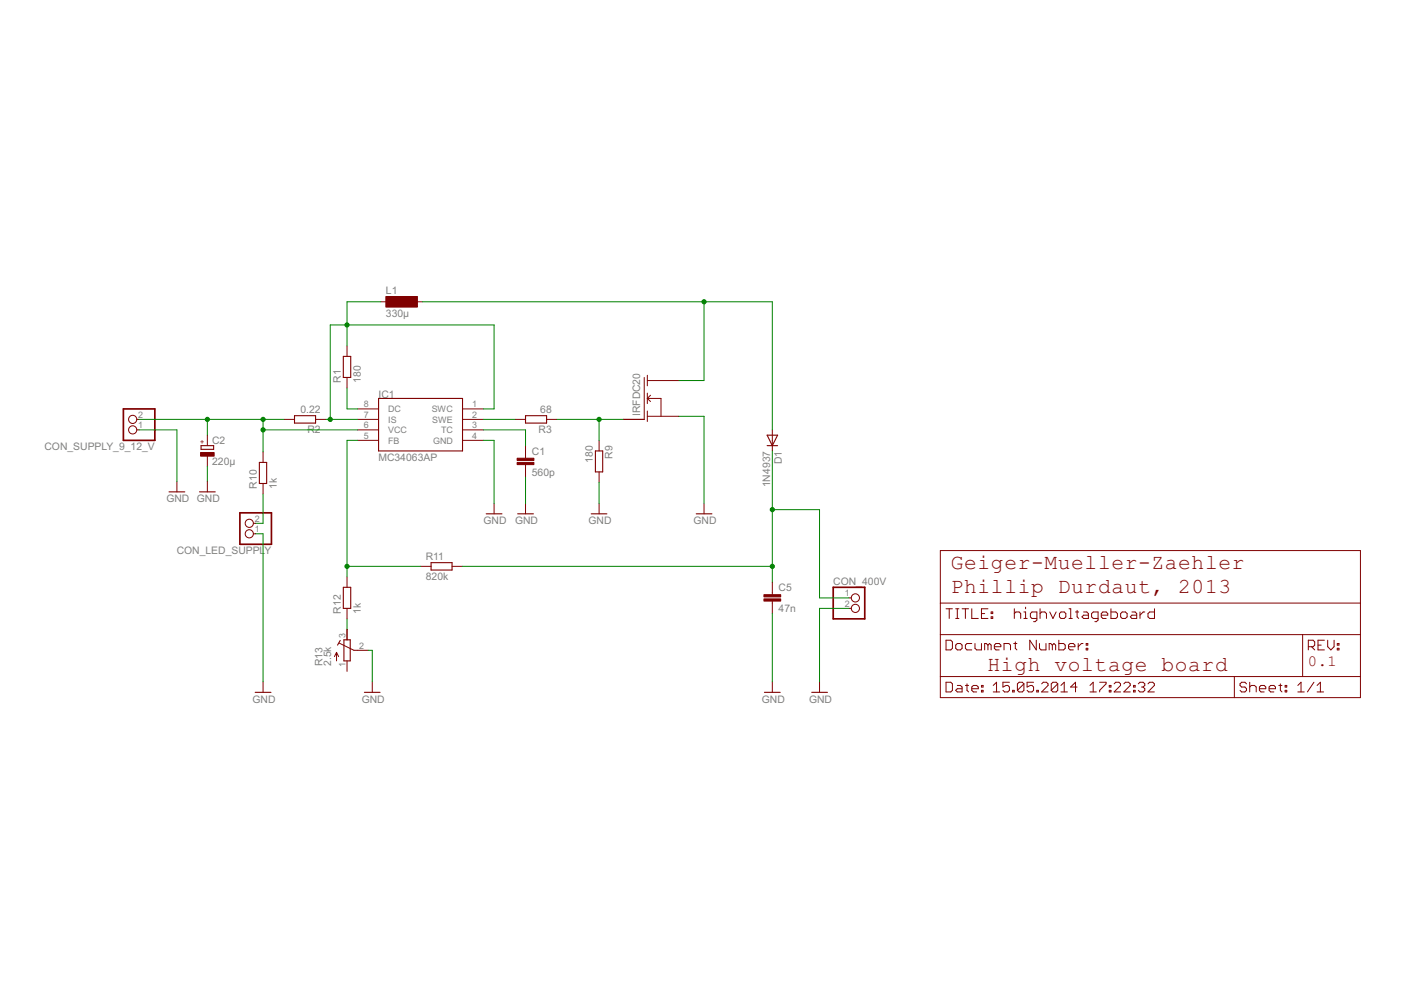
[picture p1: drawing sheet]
<svg xmlns="http://www.w3.org/2000/svg" width="297mm" height="210mm" viewBox="0 0 297 210" stroke-linecap="round" stroke-linejoin="round" font-family="sans-serif">
<path d="M26.2 86.7h6.6v6.7h-6.6zM50.9 108.7h6.7v6.7h-6.7zM176.7 124.5h6.6v6.7h-6.6z" fill="none" stroke="#800000" stroke-width=".36"/>
<g fill="none" stroke="#800000" stroke-width=".21">
<path d="M73.6 73.3v2.3M80.7 64h2.2M87.4 64h2.2M137.2 79.6v2.2M29 91.1h.5M29 88.9h.5M44 92.3v2.2M44 96.7v2.2M55.8 95.8v2.2M60.2 88.9h2.2M66.9 88.9h2.2M73.6 80v2.3"/>
<path d="M75.8 91.1h4.5M75.8 88.9h4.5M75.8 86.7h4.5M75.8 93.4h4.5M98.1 91.1h4.4M98.1 88.9h4.4M98.1 86.7h4.4M98.1 93.4h4.4M109.2 88.9h2.2M111.4 94.5v2.7M111.4 98.5v2.7M115.9 88.9h2.2"/>
<path d="M127 93.4v2.2M136.6 80v8.9h-4.5M137.2 83.4v2.2M137.2 87.1v2.3M137.2 84.5h2.9v3.8M137.2 84.5l.7 .6M137.2 80.7h6.7M137.2 88.3h6.7M137.9 83.8l-.7 .7M163.7 91.1v4.5M37.5 102v2.3M44 102v2.3"/>
<path d="M53.7 113.2h.5M53.7 111h.5M55.8 102.5v2.2M104.8 106.7v2.2M111.4 106.7v2.2M127 100.1v2.2M127 106.7v2.2M149.3 106.7v2.2M199.4 116.7h89v31.2h-89zM71.4 138.3v1.8M71.4 138.3l-.5 .9M71.4 138.3l.4 .9"/>
<path d="M71.9 136.4l3.1 1.5h3M73.6 122.3v2.2M73.6 129v2.2M73.6 133.4v2.3M89.2 120.1h2.2M95.8 120.1h2.3M163.7 123.4v2.7M163.7 127.4v2.7M180 126.8h.5M180 129h.5M199.4 134.6h89M199.4 127.9h89"/>
<path d="M200.6 135.7h1l.3 .4v1.4l-.3 .3h-1zM200.6 129.1h1.3M201.3 129.1v2M202.6 136.8l.4-.4h.6l.4 .4v.7l-.4 .3h-.6l-.4-.3zM202.6 129.1h.7M202.6 131.1h.7M203 129.1v2M204 129.1h1.4M204.7 129.1v2M206 129.1v2h1.4M206 136.4h-1l-.3 .4v.7l.3 .3h1M206.7 136.4v1.1l.4 .3h1v-1.4"/>
<path d="M208.1 130.1h.7M209.5 129.1h-1.4v2h1.4M209.5 136.8l-.4-.4h-.3v1.4M209.5 136.8l.3-.4 .3 .4v1M209.5 136.8v1M210.1 130.8h.4v.3h-.4zM210.1 129.8h.4v.3h-.4zM210.8 137.1h1.4v-.3l-.3-.4h-.7l-.4 .4v.7l.4 .3h.7M212.9 137.8v-1.4h1l.3 .4v1M214.9 136.4h.7M215.1 129.1v2M215.1 130.1l.3-.3h.7l.3 .3v1"/>
<path d="M215.3 136.1v1.4l.3 .3M217.1 131.1h.7M217.1 129.8h.3v1.3M217.4 128.7v.4M219.7 135.7v2.1l-1.4-2.1v2.1M219.8 131.1h-1l-.3-.3v-.7l.3-.3h1v1.7l-.3 .3h-.4M220.4 136.4v1.1l.3 .3h1.1v-1.4M220.5 130.1l.4-.3h.6l.4 .3v1M220.5 129.1v2M222.6 129.8l.6 1.3 .7-1.3M223.1 136.8l-.3-.4h-.4v1.4M223.1 136.8v1"/>
<path d="M223.1 136.8l.4-.4 .3 .4v1M224.5 135.7v2.1h1l.3-.3v-.7l-.3-.4h-1M224.6 130.1l.4-.3h.6l.4 .3v.7l-.4 .3h-.6l-.4-.3zM226.5 137.1h1.4v-.3l-.3-.4h-.7l-.4 .4v.7l.4 .3h.7M226.7 129.1h.3v2M226.7 131.1h.7M228 129.8h.7M228.4 129.4v1.4l.3 .3M228.6 136.4v1.4M229.6 136.4h-.3l-.7 .7M229.7 129.8h.7l.4 .3v1h-1.1l-.3-.3 .3-.4h1.1M230.3 137.5h.3v.3h-.3z"/>
<path d="M230.3 136.4h.3v.4h-.3zM232.8 131.1h-1l-.4-.3v-.7l.4-.3h1v1.7l-.3 .3h-.4M233.5 130.4h1.4v-.3l-.4-.3h-.7l-.3 .3v.7l.3 .3h.7M235.5 129.1v2h1.1l.3-.3v-.7l-.3-.3h-1.1M237.6 130.1l.3-.3h.7l.4 .3v.7l-.4 .3h-.7l-.3-.3zM240 129.8h.7l.3 .3v1h-1l-.4-.3 .4-.4h1M241.7 129.8v1.3M242.7 129.8h-.3l-.7 .6M244.8 129.1v2h-1l-.4-.3v-.7l.4-.3h1M276.2 134.6v8.8M277.4 137.1h1l.3-.3v-.7l-.3-.4h-1v2.1M278.1 137.1l.6 .7"/>
<path d="M279.4 136.8h.7M280.8 135.7h-1.4v2.1h1.4M281.5 135.7v1.4l.7 .7 .7-.7v-1.4M283.5 137.5h.4v.3h-.4zM283.5 136.4h.4v.4h-.4zM55.8 144.6v2.2M73.6 140.1v2.2M78.9 144.6v2.2M163.7 144.6v2.2M173.8 144.6v2.2M199.4 143.4h89M200.6 144.7h1l.3 .3v1.4l-.3 .3h-1z"/>
<path d="M203 145.3h.6l.4 .4v1h-1l-.4-.3 .4-.4h1M204.7 145.3h.7M205 145v1.4l.4 .3M206 146h1.4v-.3l-.3-.4h-.7l-.4 .4v.7l.4 .3h.7M208.1 146.4h.3v.3h-.3zM208.1 145.3h.3v.4h-.3zM210.6 146.7h1.4M210.6 145.3l.7-.6v2M214 144.7h-1.4v1l.7-.4h.4l.3 .4v.7l-.3 .3h-.7l-.4-.3M214.7 146.4h.3v.3h-.3zM217.1 145v1.4l-.4 .3h-.6l-.4-.3M217.1 145l-.4-.3h-.6l-.4 .3v1.4"/>
<path d="M217.1 145l-1.4 1.4M219.1 144.7h-1.3v1l.7-.4h.3l.3 .4v.7l-.3 .3h-.7l-.3-.3M219.8 146.4h.4v.3h-.4zM220.9 145l.3-.3h.7l.3 .3v.3l-1.3 1.4h1.3M224.3 145v1.4l-.4 .3h-.7l-.3-.3M224.3 145l-.4-.3h-.7l-.3 .3v1.4M224.3 145l-1.4 1.4M224.9 146.7h1.4M224.9 145.3l.7-.6v2M228.4 145.7h-1.4l1-1v2M231.1 146.7h1.4M231.1 145.3l.7-.6v2"/>
<path d="M233.2 144.7h1.3v.3l-1.3 1.4v.3M235.2 146.4h.3v.3h-.3zM235.2 145.3h.3v.4h-.3zM236.2 145l.4-.3h.6l.4 .3v.3l-1.4 1.4h1.4M238.3 145l.3-.3h.7l.3 .3v.3l-1.3 1.4h1.3M240.3 146.4h.4v.3h-.4zM240.3 145.3h.4v.4h-.4zM241.3 145l.4-.3h.7l.3 .3v.3l-.3 .4M242 145.7h.4M242.4 145.7l.3 .3v.4l-.3 .3h-.7l-.4-.3M243.4 145l.3-.3h.7l.4 .3v.3l-1.4 1.4h1.4M261.7 143.4v4.5"/>
<path d="M264.3 145l-.4-.3h-.7l-.3 .3v.3l.3 .4h.7l.4 .3v.4l-.4 .3h-.7l-.3-.3M265 145.7l.3-.4h.7l.3 .4v1M265 144.7v2M267 146h1.4v-.3l-.4-.4h-.6l-.4 .4v.7l.4 .3h.6M269.1 146h1.3v-.3l-.3-.4h-.7l-.3 .4v.7l.3 .3h.7M271.1 145.3h.7M271.5 145v1.4l.3 .3M272.5 146.4h.3v.3h-.3zM272.5 145.3h.3v.4h-.3zM275.2 146.7h1.3M275.2 145.3l.6-.6v2M278.6 144.7l-1.4 2"/>
<path d="M279.3 146.7h1.3M279.3 145.3l.7-.6v2"/>
<circle cx="28.1" cy="91.1" r=".87"/>
<circle cx="28.1" cy="88.9" r=".87"/>
<circle cx="52.9" cy="113.2" r=".87"/>
<circle cx="52.9" cy="111" r=".87"/>
<circle cx="181.4" cy="126.8" r=".87"/>
<circle cx="181.4" cy="129" r=".87"/>
</g>
<g fill="none" stroke="#800000" stroke-width=".23">
<path d="M72.8 75.6h1.6v4.4h-1.6zM42.6 94.5h2.7v.8h-2.7zM55 98h1.5v4.5h-1.5zM62.4 88.1h4.5v1.6h-4.5zM80.3 84.5h17.8v11.1h-17.8zM111.4 88.1h4.5v1.6h-4.5zM126.2 95.6h1.6v4.5h-1.6zM162.6 92.3h2.3l-1.2 2.2zM162.6 94.5h2.3M35.8 104.3h3.4M42.3 104.3h3.3M91.4 119.3h4.4v1.6h-4.4z"/>
<path d="M103.1 108.9h3.3M109.7 108.9h3.4M125.3 108.9h3.4M147.6 108.9h3.3M72.1 135.8l-.5 1M72.8 124.5h1.6v4.5h-1.6zM72.9 135.7h1.4v4.4h-1.4zM54.1 146.8h3.3M77.3 146.8h3.3M162.1 146.8h3.3M172.1 146.8h3.3"/>
</g>
<g fill="#800000" stroke="#800000" stroke-width=".21">
<path d="M109.6 98h3.6v.5h-3.6z"/>
<path d="M109.6 97.2h3.6v.4h-3.6z"/>
<path d="M81.8 62.9h6.7v2.2h-6.7z"/>
<path d="M162 127h3.5v.4h-3.5z"/>
<path d="M162 126.1h3.5v.5h-3.5z"/>
<path d="M42.5 95.9h2.9v.8h-2.9z"/>
</g>
<g fill="none" stroke="#008000" stroke-width=".21">
<path d="M80.7 64h-7.1v9.3M89.6 64h74.1v27.1M149.3 64v16.7h-5.4M29.5 88.9h30.7M29.5 91.1h8v10.9M44 88.9v3.4M44 98.9v3.1M55.8 91.1h20M55.8 88.9v6.9M69.1 88.9h6.7M73.6 82.3v4.4h2.2M75.8 93.4h-2.2v28.9"/>
<path d="M102.5 86.7h2.3v-17.8h-34.8v20M102.5 93.4h2.3v13.3M102.5 88.9h6.7M102.5 91.1h8.9v3.4M118.1 88.9h14M127 88.9v4.5M143.9 88.3h5.4v18.4M163.7 95.6v27.8M54.2 113.2h1.6v31.4M55.8 104.7v6.3h-1.6M111.4 101.2v5.5M127 102.3v4.4"/>
<path d="M163.7 108.1h10.1v18.7h6.2M73.6 131.2v2.2M73.6 120.1h15.6M78 137.9h.9v6.7M98.1 120.1h65.6M163.7 130.1v14.5M180 129h-6.2v15.6"/>
</g>
<g fill="#008000" stroke="#008000" stroke-width=".21">
<circle cx="73.6" cy="68.9" r=".44"/>
<circle cx="70" cy="88.9" r=".44"/>
<circle cx="127" cy="88.9" r=".44"/>
<circle cx="73.6" cy="120.1" r=".44"/>
<circle cx="149.3" cy="64" r=".44"/>
<circle cx="163.7" cy="108.1" r=".44"/>
<circle cx="163.7" cy="120.1" r=".44"/>
<circle cx="55.8" cy="88.9" r=".44"/>
<circle cx="55.8" cy="91.1" r=".44"/>
<circle cx="44" cy="88.9" r=".44"/>
</g>
<g font-size="5.1" fill="#800000">
<text x="201.6" y="120.6">Geiger-Mueller-Zaehler</text>
<text x="201.6" y="125.6">Phillip Durdaut, 2013</text>
<text x="209.4" y="142.3">High voltage board</text>
</g>
<text font-size="3.7" fill="#800000" x="277.3" y="141.2">0.1</text>
<g font-size="2.5" fill="#808080">
<text x="81.8" y="62.4">L1</text>
<text x="81.8" y="67.1">330µ</text>
<text x="72.3" y="81.1" transform="rotate(-90 72.3 81.1)">R1</text>
<text x="76.5" y="81.1" transform="rotate(-90 76.5 81.1)">180</text>
<text x="63.7" y="87.6">0.22</text>
<text x="80.3" y="84.5">IC1</text>
<text x="114.5" y="87.6">68</text>
<text x="135.7" y="88.3" transform="rotate(-90 135.7 88.3)">IRFDC20</text>
<text x="9.4" y="95.5">CON_SUPPLY_9_12_V</text>
<text x="45" y="94.1">C2</text>
<text x="65.2" y="91.8">R2</text>
<text x="114.2" y="91.8">R3</text>
<text x="45" y="98.5">220µ</text>
<text x="80.3" y="97.8">MC34063AP</text>
<text x="112.8" y="100.8">560p</text>
<text x="112.8" y="96.4">C1</text>
<text x="125.7" y="98.2" transform="rotate(-90 125.7 98.2)">180</text>
<text x="129.9" y="97.3" transform="rotate(-90 129.9 97.3)">R9</text>
<text x="165.7" y="98.4" transform="rotate(-90 165.7 98.4)">D1</text>
<text x="35.3" y="106.5">GND GND</text>
<text x="54.5" y="103.6" transform="rotate(-90 54.5 103.6)">R10</text>
<text x="58.7" y="103.6" transform="rotate(-90 58.7 103.6)">1k</text>
<text x="163.3" y="103.3" transform="rotate(-90 163.3 103.3)">1N4937</text>
<text x="102.5" y="111.2">GND</text>
<text x="109.2" y="111.2">GND</text>
<text x="124.8" y="111.2">GND</text>
<text x="147.1" y="111.2">GND</text>
<text x="37.5" y="117.5">CON_LED_SUPPL</text>
<text x="56.1" y="117.5">Y</text>
<text x="90.3" y="118.8">R11</text>
<text x="90.3" y="123">820k</text>
<text x="165.1" y="125.3">C5</text>
<text x="176.7" y="124">CON_400V</text>
<text x="72.3" y="130.1" transform="rotate(-90 72.3 130.1)">R12</text>
<text x="76.5" y="130.1" transform="rotate(-90 76.5 130.1)">1k</text>
<text x="165.1" y="129.8">47n</text>
<text x="68.3" y="141.2" transform="rotate(-90 68.3 141.2)">R13</text>
<text x="70.2" y="141.2" transform="rotate(-90 70.2 141.2)">2.5k</text>
<text x="53.5" y="149">GND</text>
<text x="76.7" y="149">GND</text>
<text x="161.5" y="149">GND</text>
<text x="171.5" y="149">GND</text>
</g>
<g font-size="2.1" fill="#808080">
<text x="29.3" y="88.6">2</text>
<text x="77.2" y="86.4">8</text>
<text x="77.2" y="88.6">7</text>
<text x="82.3" y="87.4">DC</text>
<text x="82.3" y="89.6">IS</text>
<text x="91.5" y="87.4">SWC</text>
<text x="91.6" y="89.6">SWE</text>
<text x="100.1" y="86.4">1</text>
<text x="100.1" y="88.6">2</text>
<text x="29.3" y="90.8">1</text>
<text x="77.2" y="90.8">6</text>
<text x="77.2" y="93.1">5</text>
<text x="82.3" y="91.8">VCC</text>
<text x="82.3" y="94">FB</text>
<text x="91.9" y="94">GND</text>
<text x="93.5" y="91.8">TC</text>
<text x="100.1" y="90.8">3</text>
<text x="100.1" y="93.1">4</text>
<text x="54" y="112.9">1</text>
<text x="54" y="110.6">2</text>
<text x="179.1" y="126.4">1</text>
<text x="179.1" y="128.7">2</text>
<text x="73.3" y="135.4" transform="rotate(-90 73.3 135.4)">3</text>
<text x="76.1" y="137.6">2</text>
<text x="73.3" y="141.5" transform="rotate(-90 73.3 141.5)">1</text>
</g>
<text font-size="1.7" fill="#800000" x="43.5" y="94.1" transform="rotate(-90 43.5 94.1)">+</text>
</svg>
